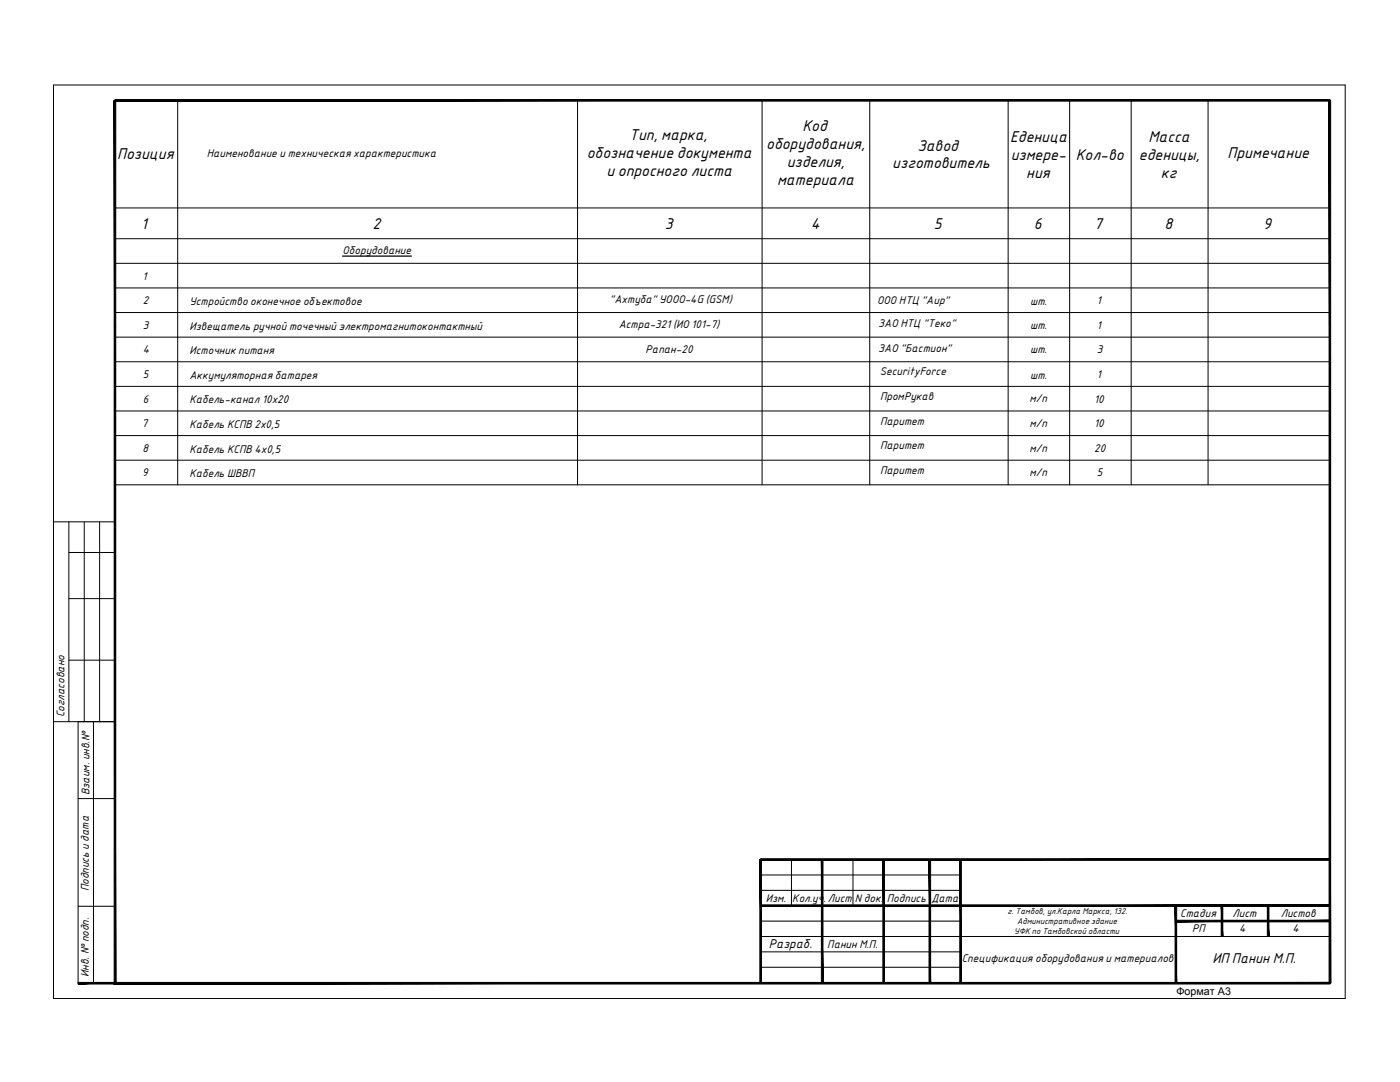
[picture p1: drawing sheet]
<svg xmlns="http://www.w3.org/2000/svg" width="279mm" height="216mm" viewBox="0 0 279 216" stroke-linecap="round" stroke-linejoin="round" font-family="sans-serif">
<!-- layer: DESC -->
<g fill="none" stroke="#000" stroke-width=".2">
<path d="M10.7 17h257.8v182.2h-257.8zM35.5 20v76.7M115.3 20v76.7M152.1 20v76.7M173.6 20v76.7M201.2 20v76.7M213.5 20v76.7M225.7 20v76.7M241.1 20v76.7M23 52.5h242.4M23 47.6h242.4M23 41.5h242.4"/>
<path d="M23 57.5h242.4M23 62.4h242.4M23 72.2h242.4M23 67.3h242.4M23 77.1h242.4M23 82h242.4M23 96.7h242.4M23 91.8h242.4M23 86.9h242.4M10.7 104.1h12.3M13.7 104.1v39.9M13.7 110.2h9.3"/>
<path d="M13.7 119.5h9.3M16.8 104.1v39.9M19.9 104.1v39.9M13.7 131.7h9.3M10.7 144h12.3M15.6 144v52.2M15.6 159.3h7.4M18.7 144v52.2M151.8 177.7h39.9M151.8 174.6h39.9M158 171.5v9.2M170.2 171.5v9.2"/>
<path d="M15.6 180.8h7.4M151.8 186.9h113.6M151.8 183.8h39.9M151.8 193h39.9M151.8 189.9h39.9"/>
</g>
<g fill="#000" stroke="#000" stroke-width=".2">
<path d="M22.8 20l.3 176v-176zM22.8 20l.3 176-.3 .3zM23.1 196l-.3 .3 242.6-.3zM22.8 196.3l242.6-.3v.3z"/>
<path d="M23 20.2h242.4v-.3zM23 19.9h242.4l-242.4 .3z"/>
<path d="M151.8 171.4v.3l113.6-.3zM151.8 171.7l113.6-.3v.3z"/>
<path d="M151.6 171.5l.4 24.6v-24.6zM151.6 171.5l.4 24.6h-.4z"/>
<path d="M163.9 171.5l.3 24.7v-24.7zM163.9 171.5l.3 24.7h-.3z"/>
<path d="M176.2 171.5l.3 24.6v-24.6zM176.2 171.5l.3 24.6h-.3z"/>
<path d="M185.4 171.5l.3 24.6v-24.6zM185.4 171.5l.3 24.6h-.3z"/>
<path d="M191.5 171.5l.4 24.6v-24.6zM191.5 171.5l.4 24.6h-.4z"/>
<path d="M15.6 196v.3l7.4-.3zM15.6 196.3l7.4-.3v.3z"/>
<path d="M151.8 180.6v.3l113.6-.3zM151.8 180.9l113.6-.3v.3z"/>
<path d="M234.5 180.7v15.5h.3zM234.5 180.7h.3v15.5z"/>
<path d="M234.7 183.6v.3l30.7-.3zM234.7 183.9l30.7-.3v.3z"/>
<path d="M243.7 180.7v6.2h.3zM243.7 180.7h.3v6.2z"/>
<path d="M252.9 180.7v6.2h.3zM252.9 180.7h.3v6.2z"/>
<path d="M265.2 20v176.2h.4zM265.2 20h.4v176.2z"/>
</g>
<path d="M68.4 51.1h13.7" fill="none" stroke="#000" stroke-width=".25"/>
<g font-size="3">
<text x="125.6" y="27.9">Тип, марка,</text>
<text x="152.9" y="29.7">оборудования,</text>
<text x="160.1" y="26.1">Код</text>
<text x="201.6" y="28.3">Еденица</text>
<text x="229.2" y="28.3">Масса</text>
<text x="23.4" y="31.7">Позиция</text>
<text x="117.1" y="31.5">обозначение документа</text>
<text x="121" y="35.1">и опросного листа</text>
<text x="157" y="33.3">изделия,</text>
<text x="178.1" y="33.6">изготовитель</text>
<text x="183.1" y="30">Завод</text>
<text x="201.7" y="31.8">измере-</text>
<text x="204.8" y="35.4">ния</text>
<text x="214.7" y="31.8">Кол-во</text>
<text x="227.3" y="31.8">еденицы,</text>
<text x="231.7" y="35.4">кг</text>
<text x="245" y="31.5">Примечание</text>
<text x="155.1" y="36.9">материала</text>
<text x="28.2" y="45.6">1</text>
<text x="74.3" y="45.6">2</text>
<text x="132.7" y="45.6">3</text>
<text x="161.8" y="45.6">4</text>
<text x="186.4" y="45.6">5</text>
<text x="206.3" y="45.6">6</text>
<text x="218.3" y="45.6">7</text>
<text x="232.4" y="45.6">8</text>
<text x="252.1" y="45.6">9</text>
</g>
<text font-size="2.7" x="242" y="192.1">ИП Панин М.П.</text>
<text font-size="2.5" x="153.4" y="189.2">Разраб.</text>
<g font-size="2.1">
<text x="41.3" y="31.3">Наименование и техническая характеристика</text>
<text x="68.4" y="50.6">Оборудование</text>
<text x="28.5" y="55.8">1</text>
<text x="28.5" y="60.7">2</text>
<text x="28.5" y="65.6">3</text>
<text x="37.8" y="60.9">Устройство оконечное объектовое</text>
<text x="37.8" y="65.8">Извещатель ручной точечный электромагнитоконтактный</text>
<text x="121.7" y="60.5">&quot;Ахтуба&quot; УООО-4G (GSM)</text>
<text x="123.5" y="65.4">Астра-321 (ИО 101-7)</text>
<text x="175.1" y="60.8">ООО НТЦ &quot;Аир&quot;</text>
<text x="175.3" y="65.2">ЗАО НТЦ &quot;Теко&quot;</text>
<text x="205.6" y="60.8">шт.</text>
<text x="205.6" y="65.6">шт.</text>
<text x="218.9" y="60.7">1</text>
<text x="218.9" y="65.6">1</text>
<text x="28.5" y="70.5">4</text>
<text x="37.8" y="70.7">Источник питаня</text>
<text x="128.8" y="70.5">Рапан-20</text>
<text x="175.3" y="70.2">ЗАО &quot;Бастион&quot;</text>
<text x="205.6" y="70.5">шт.</text>
<text x="218.9" y="70.5">3</text>
<text x="28.5" y="75.4">5</text>
<text x="37.8" y="75.6">Аккумуляторная батарея</text>
<text x="175.6" y="74.9">SecurityForce</text>
<text x="205.6" y="75.6">шт.</text>
<text x="218.9" y="75.4">1</text>
<text x="28.5" y="80.3">6</text>
<text x="37.8" y="80.5">Кабель-канал 10х20</text>
<text x="175.6" y="79.8">ПромРукав</text>
<text x="205.5" y="80.3">м/п</text>
<text x="218.4" y="80.3">10</text>
<text x="28.3" y="85.2">7</text>
<text x="37.8" y="85.4">Кабель КСПВ 2х0,5</text>
<text x="175.6" y="89.6">Паритет</text>
<text x="175.6" y="84.7">Паритет</text>
<text x="205.5" y="85.2">м/п</text>
<text x="218.4" y="85.2">10</text>
<text x="28.4" y="95.1">9</text>
<text x="28.5" y="90.2">8</text>
<text x="37.8" y="90.3">Кабель КСПВ 4х0,5</text>
<text x="37.8" y="95.2">Кабель ШВВП</text>
<text x="175.6" y="94.5">Паритет</text>
<text x="205.5" y="90.1">м/п</text>
<text x="205.5" y="95">м/п</text>
<text x="218.4" y="90.2">20</text>
<text x="218.9" y="95.1">5</text>
<text x="12.9" y="143.1" transform="rotate(-90 12.9 143.1)">Cогласовано</text>
<text x="17.9" y="158.7" transform="rotate(-90 17.9 158.7)">Взаим. инв.№</text>
<text x="17.7" y="177.9" transform="rotate(-90 17.7 177.9)">Подпись и дата</text>
<text x="158.1" y="179.9">Кол.уч.</text>
<text x="165.2" y="179.9">Лист</text>
<text x="170.6" y="180">N док.</text>
<text x="185.9" y="179.9">Дата</text>
<text x="152.8" y="180.1">Изм.</text>
<text x="177" y="180.1">Подпись</text>
<text x="235.5" y="183">Стадия</text>
<text x="237.9" y="185.9">РП</text>
<text x="246" y="183">Лист</text>
<text x="247.3" y="185.9">4</text>
<text x="255.6" y="183">Листов</text>
<text x="257.9" y="185.9">4</text>
<text x="165.1" y="189.2">Панин М.П.</text>
<text x="17.7" y="195" transform="rotate(-90 17.7 195)">Инв. № подп.</text>
<text x="191.9" y="192.1">Спецификация оборудования и материалов</text>
<text x="234.8" y="198.4">Формат А3</text>
</g>
<g font-size="1.6">
<text x="201.1" y="182.4">г. Тамбов, ул.Карла Маркса, 132.</text>
<text x="203" y="184.3">Административное здание</text>
<text x="202.4" y="186.3">УФК по Тамбовской области</text>
</g>
</svg>
